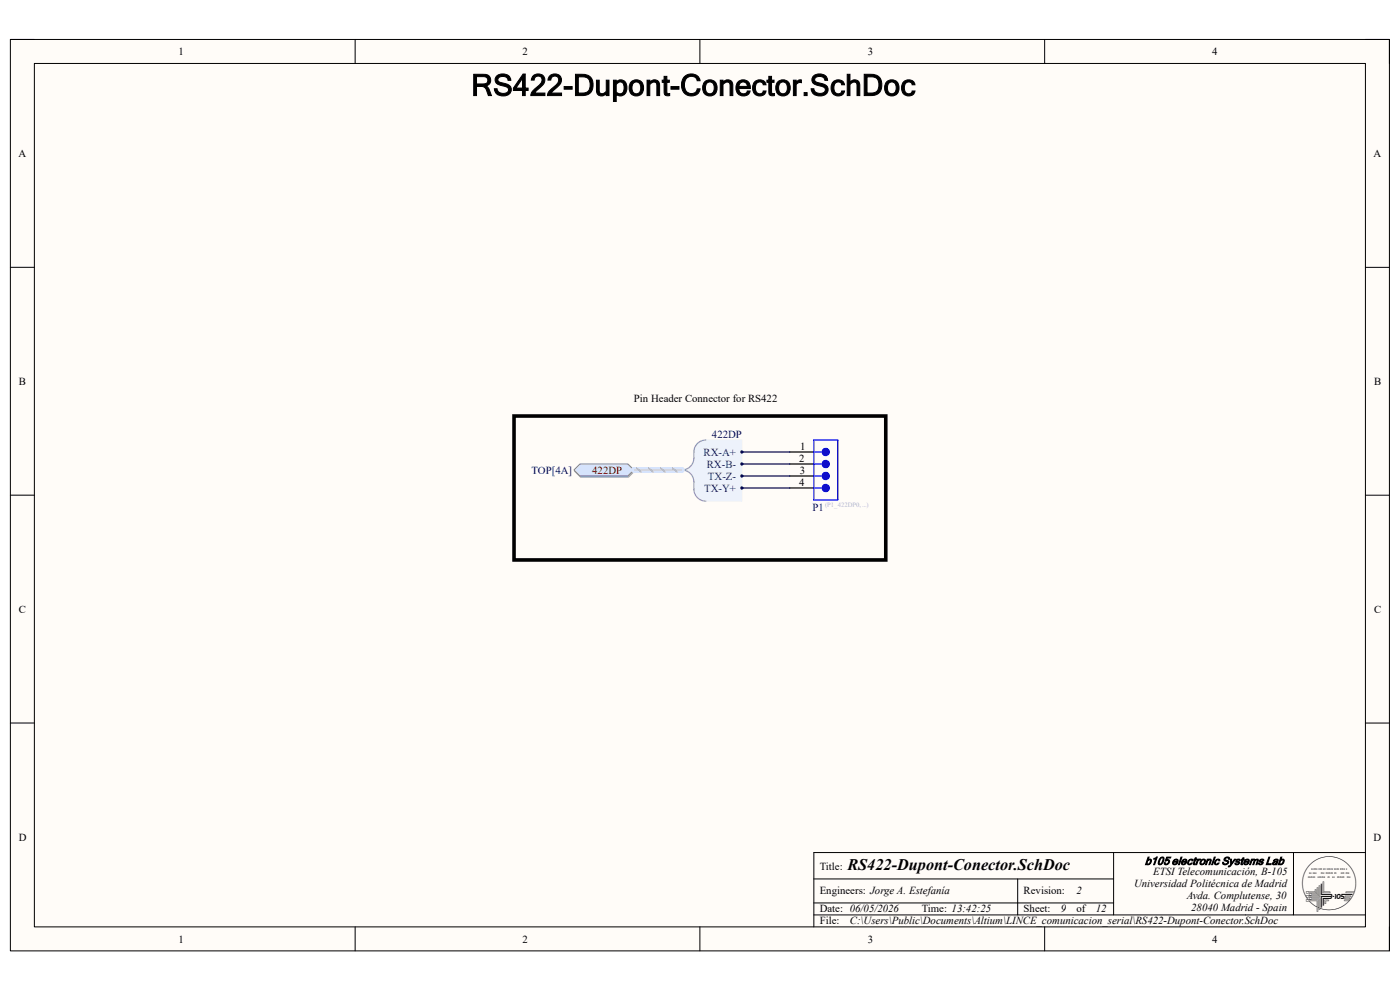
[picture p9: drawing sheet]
<svg xmlns="http://www.w3.org/2000/svg" width="297mm" height="210mm" viewBox="0 0 297 210" stroke-linecap="round" stroke-linejoin="round" font-family="sans-serif">
<path d="M2.2 8.4h292.6v193.3h-292.6z" fill-rule="evenodd" fill="#fffcf8"/>
<path d="M2.2 8.4h292.6v193.3h-292.6z" fill="none" stroke="#000" stroke-width=".21"/>
<path d="M7.3 13.5h282.4v183.1h-282.4z" fill-rule="evenodd" fill="#fffcf8"/>
<g fill="none" stroke="#000" stroke-width=".21">
<path d="M2.2 8.4h5.1M7.3 13.5h282.4v183.1h-282.4zM75.3 8.4v5.1M148.5 8.4v5.1M221.6 8.4v5.1M289.7 8.4h5.1v5.1M2.2 56.7h5.1M289.7 56.7h5.1M2.2 105h5.1M289.7 105.1h5.1M2.2 153.4h5.1M289.7 153.4h5.1"/>
<path d="M75.3 196.6v5.1M148.5 196.6v5.1M172.7 186.5h63.6M172.7 194.1h117M172.7 191.5h63.6M215.9 186.5v7.6M221.6 196.6v5.1M236.3 180.9v13.2M274.4 180.9v13.2M289.7 180.9h-117v15.7M294.8 196.6v5.1"/>
</g>
<path d="M147.5 94.6l1-.9 1.3-.4h7.6v13h-7.6l-1.3-.3-1-1-.3-1.2v-2.2l-.6-1-1.3-.9 1.3-.8 .6-1.1v-1.9z" fill-rule="evenodd" fill="#edf2fb"/>
<path d="M147.5 94.6l1-.9 1.3-.4h7.6v13h-7.6l-1.3-.3-1-1-.3-1.2v-2.2l-.6-1-1.3-.9 1.3-.8 .6-1.1v-1.9z" fill="none" stroke="#edf2fb" stroke-width=".21"/>
<path d="M149.8 93.3a2.55 2.55 0 0 0-2.6 2.6 3.4 3.4 0 0 1-.9 3.2l-1 .5-.6 .1a2.54 2.54 0 0 1 2.5 2.5 3.6 3.6 0 0 0 1 3.6l1 .4 .6 .1" fill="none" stroke="#8f9ec9" stroke-width=".25"/>
<circle cx="157.4" cy="95.9" r=".25" fill="#003a70"/>
<circle cx="157.4" cy="95.9" r=".25" fill="none" stroke="#003a70" stroke-width=".21"/>
<circle cx="157.4" cy="98.4" r=".25" fill="#003a70"/>
<circle cx="157.4" cy="98.4" r=".25" fill="none" stroke="#003a70" stroke-width=".21"/>
<circle cx="157.4" cy="103.5" r=".25" fill="#003a70"/>
<circle cx="157.4" cy="103.5" r=".25" fill="none" stroke="#003a70" stroke-width=".21"/>
<circle cx="157.4" cy="101" r=".25" fill="#003a70"/>
<circle cx="157.4" cy="101" r=".25" fill="none" stroke="#003a70" stroke-width=".21"/>
<path d="M123.2 98.7h10.1l1.3 1.3-1.3 1.2h-10.1l-1.3-1.2z" fill-rule="evenodd" fill="#bac0ca"/>
<path d="M123.2 98.7h10.1l1.3 1.3-1.3 1.2h-10.1l-1.3-1.2z" fill="none" stroke="#a6acb6" stroke-width=".21"/>
<path d="M121.8 99.7l1.2-1.3h10.2l1.3 1.3-1.3 1.3h-10.2z" fill-rule="evenodd" fill="#d5e4ff"/>
<path d="M121.8 99.7l1.2-1.3h10.2l1.3 1.3-1.3 1.3h-10.2z" fill="none" stroke="#71809b" stroke-width=".21"/>
<path d="M109.1 88.3h78.8v30.5h-78.8z" fill="none" stroke="#000" stroke-width=".76"/>
<path d="M157.4 95.9h10.2M157.4 98.4h10.2M157.4 101h10.2M157.4 103.5h10.2" fill="none" stroke="#000080" stroke-width=".25"/>
<path d="M134.5 99.7h10.2" fill="none" stroke="#cbdaff" stroke-width="1.3"/>
<path d="M135 99.3l1 .9M137.5 99.3l1.1 .9M140.1 99.3l1 .9M142.6 99.3l1 .9" fill="none" stroke="#adbce7" stroke-width=".38"/>
<path d="M134.5 99.7h10.2" fill="none" stroke="#adbce7" stroke-width=".25"/>
<path d="M167.6 95.9h5.1M167.6 98.4h5.1" fill="none" stroke="#000" stroke-width=".25"/>
<path d="M172.7 98.4h1.7" fill="none" stroke="#00f" stroke-width=".25"/>
<circle cx="175.2" cy="98.4" r=".76" fill="#00f"/>
<g fill="none" stroke="#00f" stroke-width=".25">
<path d="M172.7 95.9h1.7"/>
<circle cx="175.2" cy="98.4" r=".76"/>
</g>
<circle cx="175.2" cy="95.9" r=".76" fill="#00f"/>
<g fill="none" stroke="#00f" stroke-width=".25">
<path d="M172.7 103.5h1.7"/>
<circle cx="175.2" cy="95.9" r=".76"/>
</g>
<path d="M167.6 101h5.1M167.6 103.5h5.1" fill="none" stroke="#000" stroke-width=".25"/>
<circle cx="175.2" cy="103.5" r=".76" fill="#00f"/>
<g fill="none" stroke="#00f" stroke-width=".25">
<path d="M172.7 101h1.7"/>
<circle cx="175.2" cy="103.5" r=".76"/>
</g>
<circle cx="175.2" cy="101" r=".76" fill="#00f"/>
<g fill="none" stroke="#00f" stroke-width=".25">
<path d="M172.7 93.3h5v12.8h-5z"/>
<circle cx="175.2" cy="101" r=".76"/>
</g>
<text font-size="6.3" x="100" y="20.3">RS422-Dupont-Conector.SchDoc</text>
<text font-size="3.4" x="179.8" y="184.7">RS422-Dupont-Conector.SchDoc</text>
<text font-size="2.4" x="242.9" y="183.4">b105 electronic Systems Lab</text>
<g font-size="2.3">
<text x="37.9" y="11.7">1</text>
<text x="110.9" y="11.7">2</text>
<text x="184.1" y="11.7">3</text>
<text x="257.1" y="11.7">4</text>
<text x="3.9" y="33.3">A</text>
<text x="291.4" y="33.3">A</text>
<text x="4" y="81.6">B</text>
<text x="291.5" y="81.6">B</text>
<text x="134.5" y="85.2">Pin Header Connector for RS422</text>
<text x="169.8" y="95.4">1</text>
<text x="169.5" y="97.9">2</text>
<text x="169.7" y="100.5">3</text>
<text x="169.5" y="103">4</text>
<text x="4" y="130">C</text>
<text x="291.5" y="130">C</text>
<text x="4" y="178.3">D</text>
<text x="291.4" y="178.3">D</text>
<text x="173.9" y="184.7">Title:</text>
<text x="244.6" y="185.7">ETSI Telecomunicación, B-105</text>
<text x="173.9" y="189.7">Engineers: Jorge A. Estefanía</text>
<text x="217.2" y="189.7">Revision:</text>
<text x="228.3" y="189.7">2</text>
<text x="240.6" y="188.2">Universidad Politécnica de Madrid</text>
<text x="251.8" y="190.8">Avda. Complutense, 30</text>
<text x="173.9" y="193.5">Date: 06/05/2026</text>
<text x="173.9" y="196.1">File:</text>
<text x="180.3" y="196.1">C:\Users\Public\Documents\Altium\LINCE_comunicacion_serial\RS422-Dupont-Conector.SchDoc</text>
<text x="195.5" y="193.5">Time: 13:42:25</text>
<text x="217.2" y="193.5">Sheet:</text>
<text x="225" y="193.5">9</text>
<text x="228.4" y="193.5">of</text>
<text x="232.5" y="193.5">12</text>
<text x="252.7" y="193.3">28040 Madrid - Spain</text>
<text x="37.9" y="199.9">1</text>
<text x="110.9" y="199.9">2</text>
<text x="184.1" y="199.9">3</text>
<text x="257.1" y="199.9">4</text>
</g>
<g font-size="2.3" fill="#000080">
<text x="151" y="92.8">422DP</text>
<text x="112.8" y="100.5">TOP[4A]</text>
<text x="172.4" y="108.3">P1</text>
</g>
<text font-size="2.3" fill="#800000" x="125.6" y="100.5">422DP</text>
<g font-size="2.3" fill="#003a70">
<text x="149.3" y="96.6">RX-A+</text>
<text x="149.9" y="99.2">RX-B-</text>
<text x="150.2" y="101.7">TX-Z-</text>
<text x="149.4" y="104.3">TX-Y+</text>
</g>
<text font-size="1.4" fill="#b2b0d4" x="175" y="107.5">(P1_422DP0, ...)</text>
<text font-size=".8" x="276.1" y="182.5">G</text>
</svg>
